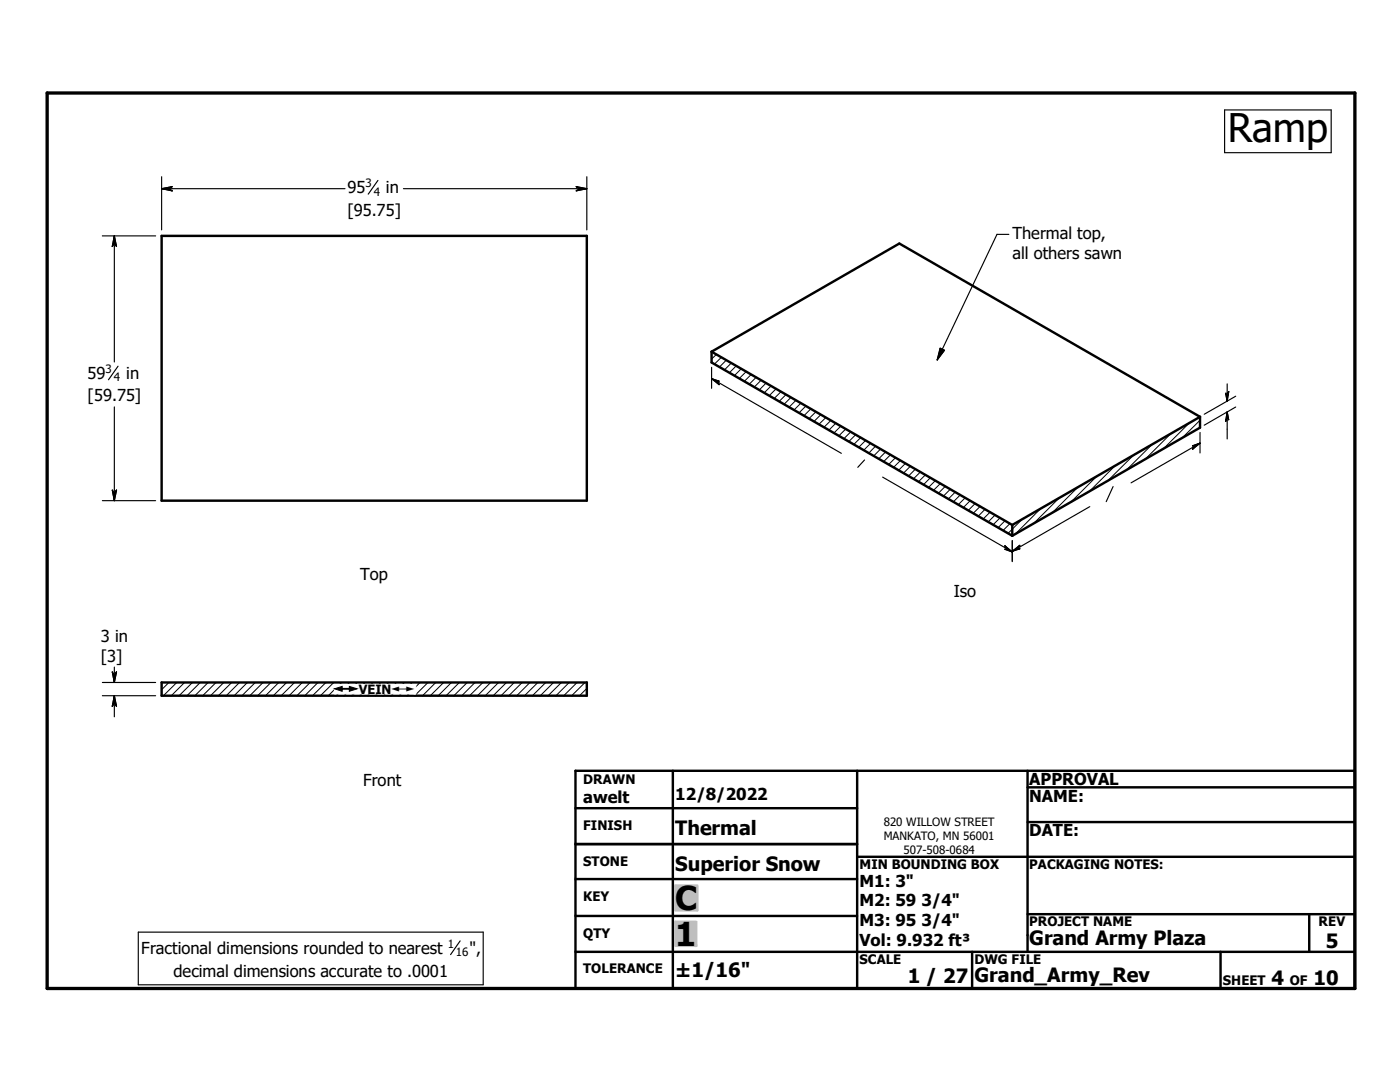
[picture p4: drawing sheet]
<svg xmlns="http://www.w3.org/2000/svg" width="279mm" height="216mm" viewBox="0 0 279 216" stroke-linecap="round" stroke-linejoin="round" font-family="sans-serif">
<g fill="none" stroke="#000" stroke-width=".48">
<path d="M32.3 47.1h84.8v52.8h-84.8zM142 70.2v2.1l60 34.6M142 70.2l37.5-21.6 60 34.6M142 70.2l60 34.6M239.5 83.2v2.1l-37.5 21.6M239.5 83.2l-37.5 21.6M202 104.8v2.1M32.3 136.2h84.8v2.6h-84.8zM114.8 153.8h155.6v43.4h-155.6zM134.3 153.8v43.4M171.1 153.8v43.4M205.1 157.1h65.3"/>
<path d="M205.1 153.8v36.1M114.8 175.4h56.3M114.8 161.3h56.3M114.8 168.4h56.3M171.1 171h99.3M205.1 164h65.3M114.8 182.8h56.3M114.8 189.9h155.6M194 189.9v7.3M205.1 182.4h65.3M243.6 189.9v7.3M261.3 182.4v7.5"/>
</g>
<g fill="none" stroke="#000" stroke-width=".2">
<path d="M143 70.7l-1 .9M144 71.3l-1.4 1.4M145 71.8l-1.4 1.4M146 72.4l-1.4 1.4M146.9 73l-1.3 1.4M147.9 73.6l-1.3 1.3M148.9 74.1l-1.3 1.4M149.9 74.7l-1.3 1.4M150.9 75.3l-1.4 1.3M151.9 75.9l-1.4 1.3M152.9 76.4l-1.4 1.4M153.9 77l-1.4 1.4"/>
<path d="M154.9 77.6l-1.4 1.4M155.9 78.1l-1.4 1.4M156.9 78.7l-1.4 1.4M157.9 79.3l-1.4 1.4M158.9 79.9l-1.4 1.3M159.8 80.4l-1.3 1.4M160.8 81l-1.3 1.4M161.8 81.6l-1.3 1.3M162.8 82.2l-1.4 1.3M163.8 82.7l-1.4 1.4M164.8 83.3l-1.4 1.4M165.8 83.9l-1.4 1.4"/>
<path d="M166.8 84.4l-1.4 1.4M167.8 85l-1.4 1.4M168.8 85.6l-1.4 1.4M169.8 86.2l-1.4 1.3M170.8 86.7l-1.4 1.4M171.8 87.3l-1.4 1.4M172.8 87.9l-1.4 1.3M173.8 88.5l-1.4 1.3M174.8 89l-1.4 1.4M175.7 89.6l-1.3 1.4M176.7 90.2l-1.3 1.4M177.7 90.7l-1.3 1.4"/>
<path d="M178.7 91.3l-1.4 1.4M179.7 91.9l-1.4 1.3M180.7 92.5l-1.4 1.3M181.7 93l-1.4 1.4M182.7 93.6l-1.4 1.4M183.7 94.2l-1.4 1.3M184.7 94.7l-1.4 1.4M185.7 95.3l-1.4 1.4M186.7 95.9l-1.4 1.4M187.7 96.5l-1.4 1.3M188.7 97l-1.4 1.4M189.7 97.6l-1.4 1.4"/>
<path d="M190.7 98.2l-1.4 1.3M191.6 98.8l-1.3 1.3M192.6 99.3l-1.3 1.4M193.6 99.9l-1.3 1.4M211.4 99.3l-5.1 5.1M215.1 97.2l-5.1 5.1M218.9 95.1l-5.2 5.1M222.5 92.9l-5.1 5.1M226.3 90.8l-5.2 5.1M230 88.6l-5.2 5.2M233.7 86.5l-5.1 5.1M237.4 84.4l-5.2 5.1"/>
<path d="M239.5 83.9l-3.5 3.5M194.6 100.5l-1.4 1.3M195.6 101l-1.4 1.4M196.6 101.6l-1.4 1.4M197.6 102.2l-1.4 1.4M198.6 102.8l-1.4 1.3M199.6 103.3l-1.4 1.4M200.6 103.9l-1.4 1.4M201.6 104.5l-1.4 1.3M204 103.6l-2.8 2.8M207.7 101.5l-5.1 5.1M33.7 136.2l-1.4 1.4"/>
<path d="M35.3 136.2l-2.7 2.6M36.8 136.2l-2.6 2.6M38.4 136.2l-2.7 2.6M40 136.2l-2.7 2.6M41.5 136.2l-2.6 2.6M43.1 136.2l-2.7 2.6M44.7 136.2l-2.7 2.6M46.2 136.2l-2.6 2.6M47.8 136.2l-2.6 2.6M49.4 136.2l-2.7 2.6M51 136.2l-2.7 2.6M52.5 136.2l-2.6 2.6"/>
<path d="M54.1 136.2l-2.7 2.6M55.6 136.2l-2.6 2.6M57.2 136.2l-2.7 2.6M58.8 136.2l-2.7 2.6M60.3 136.2l-2.6 2.6M61.9 136.2l-2.7 2.6M63.5 136.2l-2.7 2.6M65 136.2l-2.6 2.6M66.6 136.2l-2.7 2.6M68.2 136.2l-2.7 2.6M69.7 136.2l-2.6 2.6M71.3 136.2l-2.6 2.6"/>
<path d="M72.9 136.2l-2.7 2.6M74.5 136.2l-2.7 2.6M76 136.2l-2.6 2.6M77.6 136.2l-2.7 2.6M79.1 136.2l-2.6 2.6M80.7 136.2l-2.7 2.6M82.3 136.2l-2.7 2.6M83.8 136.2l-2.6 2.6M85.4 136.2l-2.7 2.6M87 136.2l-2.7 2.6M88.5 136.2l-2.6 2.6M90.1 136.2l-2.6 2.6"/>
<path d="M91.7 136.2l-2.7 2.6M93.3 136.2l-2.7 2.6M94.8 136.2l-2.6 2.6M96.4 136.2l-2.7 2.6M97.9 136.2l-2.6 2.6M99.5 136.2l-2.7 2.6M101.1 136.2l-2.7 2.6M102.6 136.2l-2.6 2.6M104.2 136.2l-2.7 2.6M105.8 136.2l-2.7 2.6M107.3 136.2l-2.6 2.6M108.9 136.2l-2.6 2.6"/>
<path d="M110.5 136.2l-2.7 2.6M112.1 136.2l-2.7 2.6M113.6 136.2l-2.6 2.6M115.2 136.2l-2.7 2.6M116.8 136.2l-2.7 2.6M117.1 137.4l-1.4 1.4"/>
</g>
<path d="M9.4 18.6h261v178.6h-261z" fill="none" stroke="#000" stroke-width=".66"/>
<g fill="#c0c0c0" stroke="#c0c0c0" stroke-width=".48">
<path d="M134.8 183.9h4.2v4.8z"/>
<path d="M134.8 183.9l4.2 4.8h-4.2z"/>
<path d="M134.8 176.7h4.4v5z"/>
<path d="M134.8 176.7l4.4 5h-4.4z"/>
</g>
<g fill="none" stroke="#000" stroke-width=".23">
<path d="M32.3 37.7h36.6M32.3 37.7l2.1-.5-.8 .5M32.3 37.7l2.1 .4-.8-.4M32.3 35.3v10.6M33.6 37.7h.1M75.4 36l-1.9 2.7M80.5 37.7h36.6M115.7 37.7h.1M115.7 37.7l-.7 .4 2.1-.4M115.7 37.7l-.7-.5 2.1 .5M117.1 35.3v10.6M244.4 21.9h21.3v8.6h-21.3z"/>
<path d="M20.4 47.1h10.7M22.8 48.4h.1M22.8 47.1v25.1M22.8 47.1l.4 2.1-.4-.8M22.8 47.1l-.4 2.1 .4-.8M201.3 46.8h-2.3l-12 25M23.6 73.1l-2 2.7M142 75.6l25.9 14.9M142 75.6l1.5 .5h-.5M142 75.6l1.5 1.1-.5-.6M142 73.3v4.2M143 76.1h.1"/>
<path d="M187.6 69.5l.9 .4-1.5 1.9zM244.9 78.9h.1M244.9 76.6v3.4M244.9 78.9l-.3-.4 .3 1.5M244.9 78.9l.3-.8-.3 1.9M246.6 79.1l-6.3 3.6M20.4 99.9h10.7M22.8 98.5h.1M22.8 81.2v18.7M22.8 98.5l-.4-.7 .4 2.1M22.8 98.5l.4-.7-.4 2.1M172.5 91.8l-1.3 1.4"/>
<path d="M176.2 95.2l25.8 14.9M222.1 97.1l-1.3 3M238.5 89h.1M239.5 88.4l-13.8 7.9M239.5 88.4l-1.5 1.2 .5-.6M239.5 88.4l-1.5 .6h.5M239.5 86.3v4.1M244.9 83.3h.1M244.9 82.2v5.4M244.9 82.2l.3 1.6-.3-.5M244.9 82.2l-.3 1.9 .3-.8M246.6 81.2l-6.3 3.6"/>
<path d="M201.1 109.6h.1M201.1 109.6h-.6l1.5 .5M201.1 109.6l-.6-.7 1.5 1.2M202 107.9v4.2M203 109.4h.1M203 109.4l.5-.6-1.5 1.2M203 109.4l.5 .1-1.5 .5M217.5 101.1l-15.5 8.9M20.4 136.2h10.7M20.4 138.8h10.7M22.8 134.8h.1M22.8 133.1v3.1"/>
<path d="M22.8 138.8v4.2M22.8 134.8l-.4-.7 .4 2.1M22.8 134.8l.4-.7-.4 2.1M22.8 138.8l.4 2.1-.4-.7M22.8 138.8l-.4 2.1 .4-.7M22.8 140.2h.1M27.6 186h68.8v10.5h-68.8zM91.8 187.7l-1.9 2.8"/>
</g>
<g fill="#000" stroke="#000" stroke-width=".23">
<path d="M32.3 37.7l2.1-.5-.8 .5zM32.3 37.7h1.3l.8 .4zM33.6 37.7l.8 .4zM115 38.1l.7-.4h1.4zM115 37.2l2.1 .5h-1.4zM115 37.2l.7 .5zM22.8 47.1l.4 2.1-.4-.8zM22.8 47.1v1.3l-.4 .8zM22.8 48.4l-.4 .8zM142 75.6l1.5 .5h-.5zM142 75.6l1 .5 .5 .6zM143 76.1l.5 .6z"/>
<path d="M187.6 69.5l.9 .4-1.5 1.9zM244.6 78.5l.3 .4v1.1zM245.2 78.1l-.3 1.9v-1.1zM245.2 78.1l-.3 .8zM22.4 97.8l.4 .7v1.4zM23.2 97.8l-.4 2.1v-1.4zM23.2 97.8l-.4 .7zM238.5 89l1-.6-1.5 1.2zM238 89l1.5-.6-1 .6zM238 89h.5zM244.9 82.2l.3 1.6-.3-.5zM244.9 82.2v1.1l-.3 .8z"/>
<path d="M244.9 83.3l-.3 .8zM200.5 109.6h.6l.9 .5zM200.5 108.9l1.5 1.2-.9-.5zM200.5 108.9l.6 .7zM202 110l1.5-1.2-.5 .6zM202 110l1-.6 .5 .1zM203 109.4l.5 .1zM22.4 134.1l.4 .7v1.4zM23.2 134.1l-.4 2.1v-1.4zM23.2 134.1l-.4 .7zM22.8 138.8l.4 2.1-.4-.7zM22.8 138.8v1.4l-.4 .7z"/>
<path d="M22.8 140.2l-.4 .7z"/>
</g>
<g fill="#fff" stroke="#fff" stroke-width=".23">
<path d="M66.7 136.6h16.3v1.8z"/>
<path d="M66.7 136.6l16.3 1.8h-16.3z"/>
</g>
<text font-size="7.9" x="245" y="28.3">Ramp</text>
<g font-size="6.6">
<text x="134.7" y="181.6">C</text>
<text x="134.7" y="188.7">1</text>
</g>
<g font-size="3.9">
<text x="134.7" y="166.6">Thermal</text>
<text x="134.7" y="173.8">Superior Snow</text>
<text x="205.4" y="188.6">Grand Army Plaza</text>
<text x="264.6" y="189.2">5</text>
<text x="134.7" y="194.9">±1/16&quot;</text>
<text x="181.1" y="196.1">1 / 27</text>
<text x="194.5" y="196">Grand_Army_Rev</text>
<text x="253.8" y="196.6">4</text>
<text x="262.1" y="196.6">10</text>
</g>
<g font-size="3.3">
<text x="69.3" y="38.6">95</text>
<text x="77" y="38.6">in</text>
<text x="69.3" y="43.1">[95.75]</text>
<text x="202.1" y="47.7">Thermal top,</text>
<text x="202.1" y="51.6">all others sawn</text>
<text x="17.5" y="75.6">59</text>
<text x="25.2" y="75.6">in</text>
<text x="17.5" y="80.1">[59.75]</text>
<text x="71.9" y="115.7">Top</text>
<text x="190.3" y="119">Iso</text>
<text x="20.2" y="128">3 in</text>
<text x="20.2" y="132">[3]</text>
<text x="72.5" y="156.8">Front</text>
<text x="116.4" y="160.2">awelt</text>
<text x="134.7" y="159.7">12/8/2022</text>
<text x="205.4" y="156.7">APPROVAL</text>
<text x="205.4" y="159.9">NAME:</text>
<text x="205.4" y="166.9">DATE:</text>
<text x="171.5" y="176.9">M1: 3&quot;</text>
<text x="171.5" y="180.8">M2: 59 3/4&quot;</text>
<text x="171.5" y="184.8">M3: 95 3/4&quot;</text>
<text x="28.2" y="190.3">Fractional dimensions rounded to nearest</text>
<text x="93.7" y="190.3">&quot;,</text>
<text x="171.5" y="188.7">Vol: 9.932 ft³</text>
<text x="34.6" y="195">decimal dimensions accurate to .0001</text>
</g>
<g font-size="2.6">
<text x="116.4" y="156.4">DRAWN</text>
<text x="116.4" y="165.6">FINISH</text>
<text x="116.4" y="172.8">STONE</text>
<text x="171.5" y="173.4">MIN BOUNDING BOX</text>
<text x="205.4" y="173.4">PACKAGING NOTES:</text>
<text x="116.4" y="179.9">KEY</text>
<text x="205.4" y="184.8">PROJECT NAME</text>
<text x="263.1" y="184.8">REV</text>
<text x="116.4" y="187.1">QTY</text>
<text x="116.4" y="194.2">TOLERANCE</text>
<text x="171.5" y="192.4">SCALE</text>
<text x="194.5" y="192.4">DWG FILE</text>
<text x="244.1" y="196.6">SHEET</text>
<text x="257.4" y="196.6">OF</text>
</g>
<text font-size="2.5" x="71.6" y="138.4">VEIN</text>
<g font-size="2.3">
<text x="72.9" y="37.4">3</text>
<text x="74.6" y="39.1">4</text>
<text x="21.1" y="74.4">3</text>
<text x="22.7" y="76.1">4</text>
<text x="176.4" y="164.8">820 WILLOW STREET</text>
<text x="176.4" y="167.6">MANKATO, MN 56001</text>
<text x="180.3" y="170.3">507-508-0684</text>
<text x="89.4" y="189.1">1</text>
<text x="91" y="190.8">16</text>
</g>
<g font-size="2">
<text x="66.8" y="138.4">#</text>
<text x="78.1" y="138.4">#</text>
</g>
</svg>
